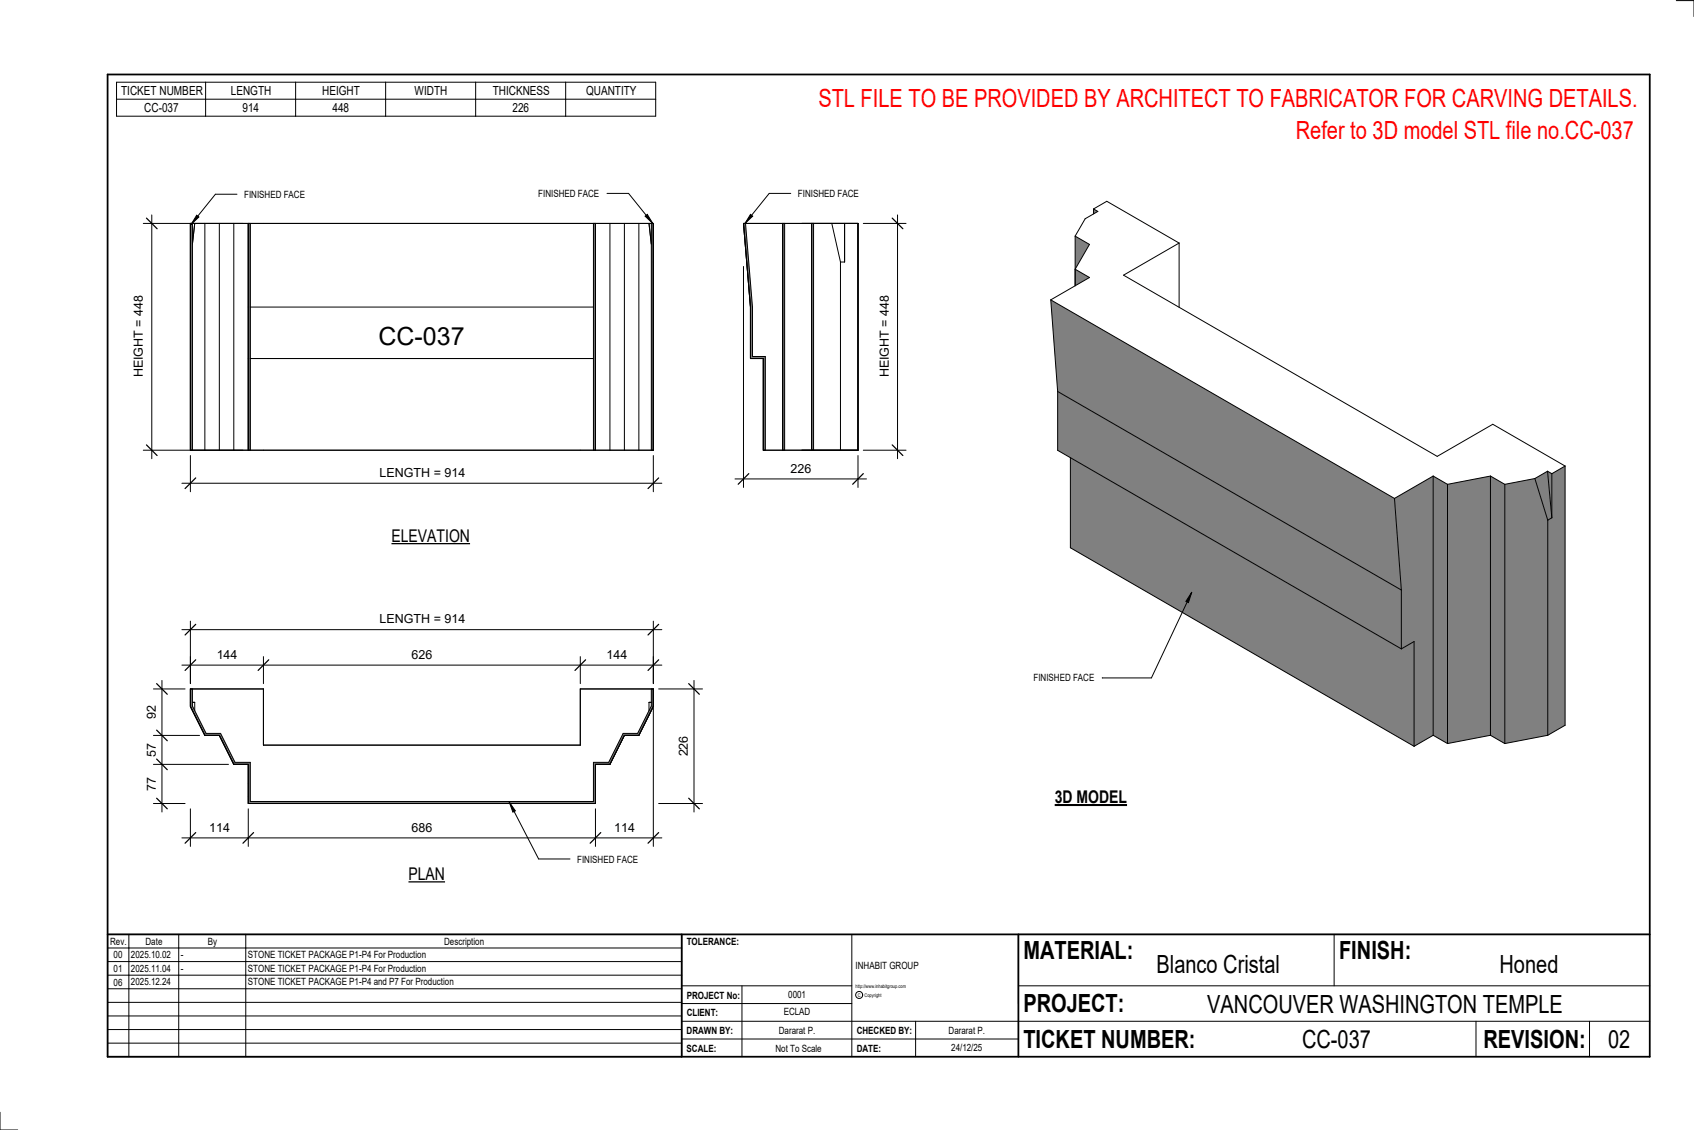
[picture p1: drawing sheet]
<svg xmlns="http://www.w3.org/2000/svg" width="914mm" height="610mm" viewBox="0 0 914 610" stroke-linecap="round" stroke-linejoin="round" font-family="sans-serif">
<g fill="#808080">
<path d="M580 127l8 5-8 13v9z"/>
<path d="M781 261l24-4v140l-24 4z"/>
<path d="M805 257l7 4v140l-7-4z"/>
<path d="M812 261l17-3 6 23v116l-23 4z"/>
<path d="M838 256l7-5v140l-10 6v-116l3-2z"/>
<path d="M829 258l6-4 3 25-3 2z"/>
<path d="M753 269l21-12v140l-11 6v-57l-7 4v-32z"/>
<path d="M571 211l185 107v32l-185-107z"/>
<path d="M567 162l186 107 3 49-185-107z"/>
<path d="M578 247l178 103 7-4v57l-185-107z"/>
<path d="M774 257v140l7 4v-140zM580 145v9l8-4z"/>
<path d="M835 254l3 25v-23zM590 113v2l3-1z"/>
</g>
<g fill="none" stroke="#000" stroke-width=".54">
<path d="M590 113l3 1-7 4-6 9M590 113l7-4 39 22M590 113v2M580 127l8 5-8 13 8 5-21 12M580 127v27M636 131l-30 17 170 98 30-17 39 22M636 131v35M567 162l186 107M567 162l4 49M571 211v32l185 107M571 211l185 107M578 247v49l185 107"/>
<path d="M774 257l7 4M774 257v140M774 257l-21 12M805 257l-24 4M805 257l7 4M805 257v140M829 258l-17 3M829 258l6 23M835 254l-6 4M835 254l3 2M835 254l3 25M838 256v23"/>
<path d="M845 251l-7 5M845 251v140l-10 6M753 269l3 49M781 261v140M812 261v140M838 279l-3 2M835 281v116M756 318v32M756 350l7-4v57M774 397l7 4M774 397l-11 6M805 397l7 4"/>
<path d="M805 397l-24 4M835 397l-23 4"/>
</g>
<g fill="#7c7c7c">
<path d="M103 121h1v122h-1z"/>
<path d="M134 121h1v122h-1z"/>
<path d="M352 121h1v122h-1z"/>
<path d="M320 121h1v122h-1z"/>
</g>
<g fill="none" stroke="#000" stroke-width=".54">
<path d="M103 121h250v122h-250zM104 121v122M105 121l-1 11M111 121v122M118 121v122M126 121v122M134 121v122M135 121v122M320 121v122M321 121v122M329 121v122M337 121v122"/>
<path d="M345 121v122M350 121l2 11M352 121v122M135 166h185M135 193h185"/>
</g>
<path d="M401 121l4 45v27h7v50h1v-51h-7v-26l-4-45zM422 121v122h2v-122zM438 121v122h1v-122z" fill="#7c7c7c"/>
<path d="M401 121h62v122h-51v-50h-7v-27zM402 121l4 45v26h7v51M422 121v122M424 121v122M438 121v122M439 121v122M449 121l5 20M456 121v20h-2M454 141v102" fill="none" stroke="#000" stroke-width=".54"/>
<path d="M103 372h1v9l7 15h8l8 15h8v21h185v-21h9l7-15h8l8-15v-9h1v9l-8 16h-8l-8 15h-8v21h-187v-21h-8l-8-15h-7l-8-16z" fill="#7c7c7c"/>
<path d="M103 246v19M353 246v19M98 261h259M103 372h39v30h171v-30h40v9l-8 16h-8l-8 15h-8v21h-187v-21h-8l-8-15h-7l-8-16zM104 379h1v4M104 372v9l7 15h8l8 15h8v21h185v-21h9l7-15h8l8-15v-9M352 379h-2v4" fill="none" stroke="#000" stroke-width=".54"/>
<path d="M106 258l-6 6M356 258l-6 6" fill="none" stroke="#000" stroke-width=".67"/>
<path d="M205 251h46v8h-46z" fill="#fff"/>
<path d="M82 116v131M77 121h54M77 243h54" fill="none" stroke="#000" stroke-width=".54"/>
<path d="M79 118l6 5M79 240l6 6" fill="none" stroke="#000" stroke-width=".67"/>
<g fill="#fff">
<path d="M71 160h8v44h-8z"/>
<path d="M204 174h47v15h-47z"/>
</g>
<path d="M484 116v131M466 121h23M466 243h23" fill="none" stroke="#000" stroke-width=".54"/>
<path d="M482 118l5 5M482 240l5 6" fill="none" stroke="#000" stroke-width=".67"/>
<path d="M474 160h7v44h-7z" fill="#fff"/>
<path d="M401 144v119M397 258h71M463 246v17" fill="none" stroke="#000" stroke-width=".54"/>
<path d="M404 256l-6 5M466 256l-6 5" fill="none" stroke="#000" stroke-width=".67"/>
<path d="M427 249h11v8h-11z" fill="#fff"/>
<path d="M98 359h259M103 354v15M142 354v15M313 354v15M353 354v15" fill="none" stroke="#000" stroke-width=".54"/>
<path d="M106 356l-6 6M145 356l-6 6M316 356l-6 6M356 356l-6 6" fill="none" stroke="#000" stroke-width=".67"/>
<g fill="#fff">
<path d="M117 349h11v8h-11z"/>
<path d="M222 349h11v8h-11z"/>
<path d="M327 349h11v8h-11z"/>
</g>
<path d="M98 340h259M103 335v34M353 335v34" fill="none" stroke="#000" stroke-width=".54"/>
<path d="M106 337l-6 6M356 337l-6 6" fill="none" stroke="#000" stroke-width=".67"/>
<path d="M205 330h46v8h-46z" fill="#fff"/>
<path d="M356 372h23M375 367v71M356 433h23" fill="none" stroke="#000" stroke-width=".54"/>
<path d="M372 369l5 6M372 431l5 5" fill="none" stroke="#000" stroke-width=".67"/>
<path d="M365 397h8v11h-8z" fill="#fff"/>
<path d="M83 372h17M87 367v71M83 397h25M83 412h40M83 433h17" fill="none" stroke="#000" stroke-width=".54"/>
<path d="M85 369l5 6M85 394l5 6M85 409l5 6M85 431l5 5" fill="none" stroke="#000" stroke-width=".67"/>
<g fill="#fff">
<path d="M78 419h8v8h-8z"/>
<path d="M78 401h8v7h-8z"/>
<path d="M78 381h8v7h-8z"/>
</g>
<path d="M353 382v75M103 436v21M134 436v21M321 436v21M98 452h259" fill="none" stroke="#000" stroke-width=".54"/>
<path d="M106 449l-6 6M137 449l-6 6M324 449l-5 6M356 449l-6 6" fill="none" stroke="#000" stroke-width=".67"/>
<g fill="#fff">
<path d="M113 443h11v7h-11z"/>
<path d="M222 443h11v7h-11z"/>
<path d="M332 443h11v7h-11z"/>
</g>
<g fill="none" stroke="#000" stroke-width=".54">
<path d="M905 0h9v9M460 504v66M720 504v28M891 504h-341v37M368 532h92M401 532v38M550 532h341M368 551h523M368 541h92M494 551v19M797 551v19M858 551v19"/>
<path d="M368 561h182M0 600v10h10"/>
<circle cx="464" cy="537" r="1.9"/>
</g>
<path d="M58 40h833v530h-833zM58 504h833M368 504v66M550 504v66" fill="none" stroke="#000" stroke-width=".96"/>
<g fill="#fff">
<path d="M652 534h192v15h-192z"/>
<path d="M513 562h17v6h-17z"/>
<path d="M425 533h10v6h-10z"/>
<path d="M423 543h15v6h-15z"/>
<path d="M420 553h20v6h-20z"/>
<path d="M624 513h68v15h-68z"/>
<path d="M809 513h33v15h-33z"/>
<path d="M512 553h20v6h-20z"/>
<path d="M703 553h37v15h-37z"/>
<path d="M442 45h443v16h-443z"/>
<path d="M868 553h12v15h-12z"/>
<path d="M61 512h5v6h-5z"/>
<path d="M61 520h5v6h-5z"/>
<path d="M61 527h5v6h-5z"/>
</g>
<path d="M63 44h291v19h-291zM63 54h291M111 44v19M160 44v19M208 44v19M257 44v19M305 44v19" fill="none" stroke="#000" stroke-width=".54"/>
<path d="M211 284h43v10h-43z" fill="#fff"/>
<path d="M211 293h43" fill="none" stroke="#000" stroke-width=".69" stroke-linecap="butt"/>
<path d="M220 466h20v11h-20z" fill="#fff"/>
<path d="M220 476h20" fill="none" stroke="#000" stroke-width=".69" stroke-linecap="butt"/>
<path d="M569 424h40v12h-40z" fill="#fff"/>
<path d="M569 434h39" fill="none" stroke="#000" stroke-width="1.1" stroke-linecap="butt"/>
<path d="M699 63h185v15h-185z" fill="#fff"/>
<g fill="none" stroke="#000" stroke-width=".54">
<path d="M106 116l1 1-4 4zM128 105h-12l-13 16M328 104h11l13 17M348 117l1-1 3 5zM405 116l1 1-4 4zM427 104h-12l-13 17M643 320l-1 5-2-1zM643 320l-21 46h-27M275 433l3 4-1 1zM275 433l16 30h17M58 504h310v66h-310zM58 519h310"/>
<path d="M58 511h310M70 504v66M96 504v66M133 504v66M58 533h310M58 526h310M58 555h310M58 548h310M58 541h310M58 563h310"/>
</g>
<path d="M106 116l1 1-4 4zM348 117l1-1 3 5zM405 116l1 1-4 4zM643 320l-1 5-2-1zM275 433l3 4-1 1z" fill="#000"/>
<g font-size="13.5" fill="#f00">
<text x="442" y="58">STL FILE TO BE PROVIDED BY ARCHITECT TO FABRICATOR FOR CARVING DETAILS.</text>
<text x="699" y="75">Refer to 3D model STL file no.CC-037</text>
</g>
<g font-size="13.5">
<text x="204" y="186">CC-037</text>
<text x="552" y="517">MATERIAL:</text>
<text x="723" y="517">FINISH:</text>
<text x="624" y="525">Blanco Cristal</text>
<text x="809" y="525">Honed</text>
<text x="552" y="546">PROJECT:</text>
<text x="652" y="546">VANCOUVER WASHINGTON TEMPLE</text>
<text x="552" y="565">TICKET NUMBER:</text>
<text x="703" y="565">CC-037</text>
<text x="801" y="565">REVISION:</text>
<text x="868" y="565">02</text>
</g>
<g font-size="9.4">
<text x="211" y="292">ELEVATION</text>
<text x="569" y="433">3D MODEL</text>
<text x="220" y="475">PLAN</text>
</g>
<g font-size="6.7">
<text x="65" y="51">TICKET NUMBER</text>
<text x="125" y="51">LENGTH</text>
<text x="174" y="51">HEIGHT</text>
<text x="224" y="51">WIDTH</text>
<text x="266" y="51">THICKNESS</text>
<text x="316" y="51">QUANTITY</text>
<text x="78" y="60">CC-037</text>
<text x="131" y="60">914</text>
<text x="179" y="60">448</text>
<text x="277" y="60">226</text>
<text x="77" y="204" transform="rotate(-90 77 204)">HEIGHT = 448</text>
<text x="480" y="204" transform="rotate(-90 480 204)">HEIGHT = 448</text>
<text x="205" y="257">LENGTH = 914</text>
<text x="427" y="255">226</text>
<text x="205" y="336">LENGTH = 914</text>
<text x="117" y="355">144</text>
<text x="222" y="355">626</text>
<text x="327" y="355">144</text>
<text x="84" y="388" transform="rotate(-90 84 388)">92</text>
<text x="84" y="408" transform="rotate(-90 84 408)">57</text>
<text x="371" y="408" transform="rotate(-90 371 408)">226</text>
<text x="84" y="427" transform="rotate(-90 84 427)">77</text>
<text x="113" y="449">114</text>
<text x="222" y="449">686</text>
<text x="332" y="449">114</text>
</g>
<g font-size="5.4">
<text x="132" y="107">FINISHED FACE</text>
<text x="291" y="106">FINISHED FACE</text>
<text x="431" y="106">FINISHED FACE</text>
<text x="558" y="368">FINISHED FACE</text>
<text x="312" y="465">FINISHED FACE</text>
<text x="59" y="510">Rev.</text>
<text x="79" y="510">Date</text>
<text x="112" y="510">By</text>
<text x="240" y="510">Description</text>
<text x="371" y="510">TOLERANCE:</text>
<text x="61" y="517">00</text>
<text x="71" y="517">2025.10.02</text>
<text x="98" y="517">-</text>
<text x="134" y="517">STONE TICKET PACKAGE P1-P4 For Production</text>
<text x="61" y="525">01</text>
<text x="71" y="524">2025.11.04</text>
<text x="98" y="524">-</text>
<text x="134" y="524">STONE TICKET PACKAGE P1-P4 For Production</text>
<text x="462" y="523">INHABIT GROUP</text>
<text x="61" y="532">06</text>
<text x="71" y="532">2025.12.24</text>
<text x="134" y="532">STONE TICKET PACKAGE P1-P4 and P7 For Production</text>
<text x="371" y="539">PROJECT No:</text>
<text x="425" y="538">0001</text>
<text x="371" y="548">CLIENT:</text>
<text x="423" y="548">ECLAD</text>
<text x="371" y="558">DRAWN BY:</text>
<text x="420" y="558">Dararat P.</text>
<text x="462" y="558">CHECKED BY:</text>
<text x="512" y="558">Dararat P.</text>
<text x="371" y="567">SCALE:</text>
<text x="419" y="567">Not To Scale</text>
<text x="462" y="567">DATE:</text>
<text x="513" y="567">24/12/25</text>
</g>
<g font-size="2.7">
<text x="462" y="533">http://www.inhabitgroup.com</text>
<text x="463" y="538">C</text>
<text x="467" y="538">Copyright</text>
</g>
</svg>
